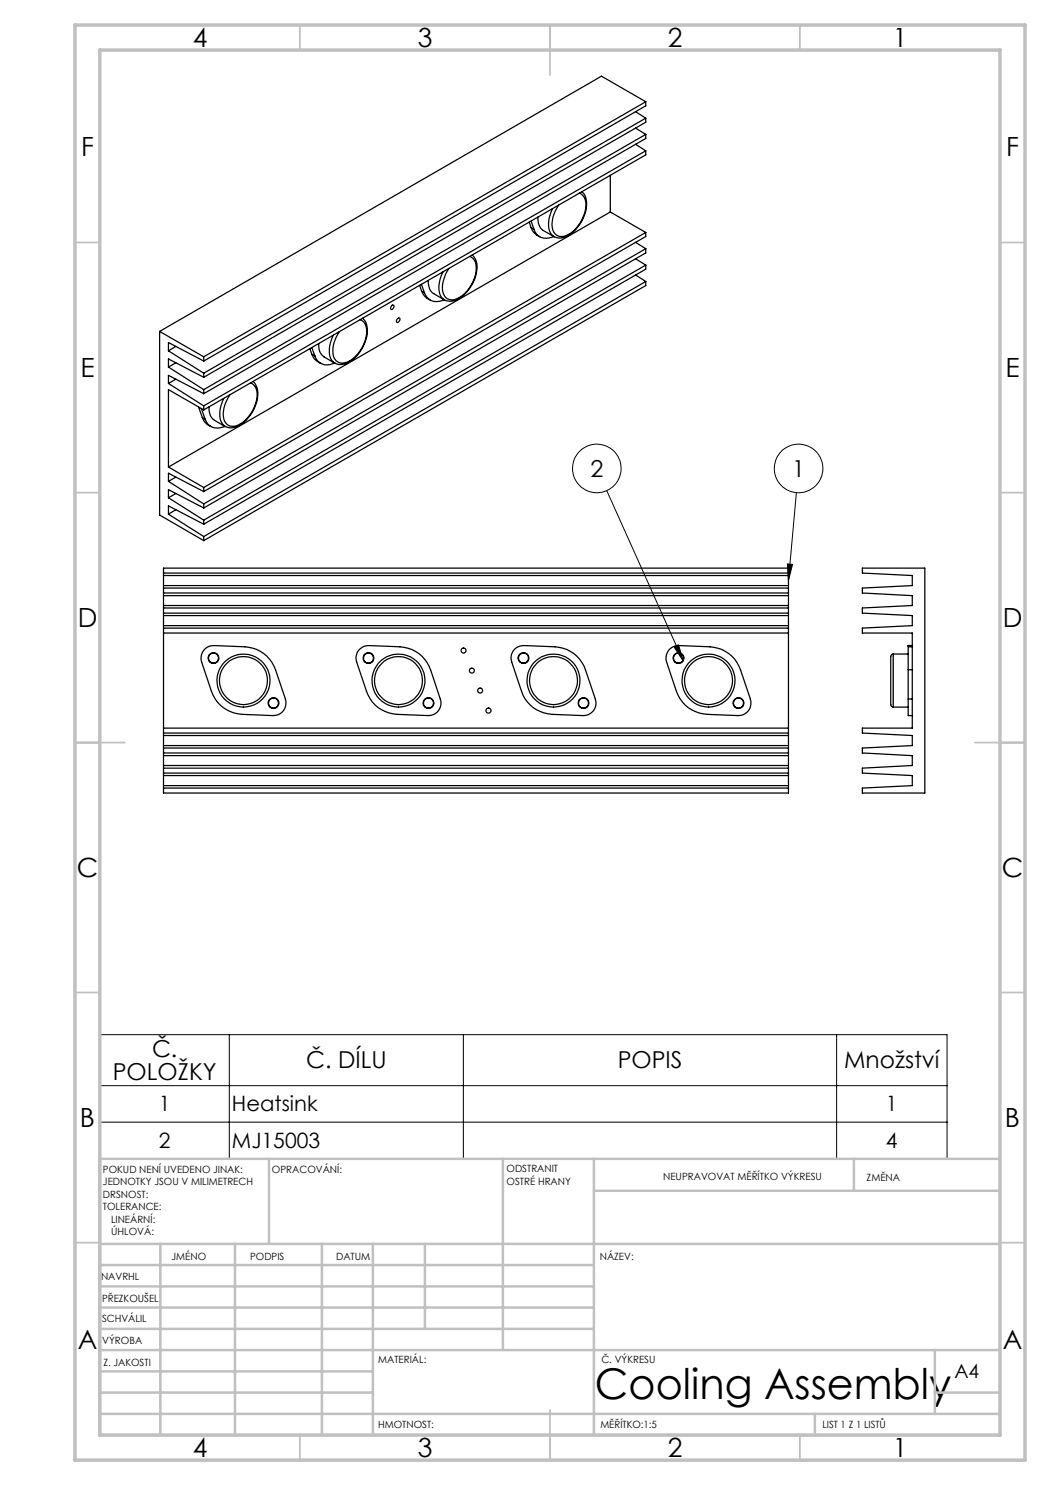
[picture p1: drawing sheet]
<svg xmlns="http://www.w3.org/2000/svg" width="210mm" height="297mm" viewBox="0 0 210 297" stroke-linecap="round" stroke-linejoin="round" font-family="sans-serif">
<g fill="none" stroke="#000" stroke-width=".2">
<path d="M121.4 98.1l15.2 34.1M159.3 98.5l-1.6 17.6M157.5 112.8l1 .1-.8 3.2zM134.8 129.4l.9-.4 .9 3.2zM20 206.9h169.4v24.9h-169.4zM20 217.1h169.4M45.9 206.9v24.9M92.7 206.9v24.9M167.3 206.9v24.9M20 224.4h169.4"/>
<circle cx="119.4" cy="93.7" r="4.9"/>
<circle cx="159.7" cy="93.7" r="4.9"/>
</g>
<g fill="none" stroke="#c0c0c0" stroke-width=".35">
<path d="M60 5v5M110 5v10M160 5v5M15 48.5h5M200 48.5h5M15 98.5h5M200 98.5h5M15 148.5h10M195 148.5h10M15 198.5h5M200 198.5h5M15 248.5h5"/>
<path d="M200 248.5h5M60 287v5M110 282v10M160 287v5"/>
</g>
<g fill="none" stroke="#c0c0c0" stroke-width=".5">
<path d="M53.8 231.8v17M100.6 231.8v38.2M118.8 231.8v55.2M118.8 238.2h81.2M170.8 231.8v6.4M200 231.8h-180v55.2M20 248.8h180M20 257.3h98.8M20 253h98.8M32.1 248.8v38.2M47 248.8v38.2M64.4 248.8v38.2"/>
<path d="M74.6 248.8v38.2M85 248.8v17M20 265.8h98.8M20 261.5h98.8M20 278.5h54.6M20 274.3h54.6M20 270h180M187 278.5h13M187 270v12.8M20 282.8h180M163 282.8v4.2"/>
</g>
<path d="M15 5h190v287h-190zM20 10h180v277h-180z" fill="none" stroke="#c0c0c0" stroke-width=".7"/>
<path d="M157.5 112.8l1 .1-.8 3.2zM134.8 129.4l.9-.4 .9 3.2z" fill="#000"/>
<g fill="none" stroke="#000" stroke-width=".25">
<path d="M115.9 38.6a2.81 2.81 0 0 1 1.1 3.7 6.9 6.9 0 0 1-4.3 5 2.03 2.03 0 0 1-2.3-2.4l.1-.6a7.2 7.2 0 0 1 1.2-3.3M116.4 38.3a4.2 4.2 0 0 1 .5 4.6 6.7 6.7 0 0 1-4.6 4.7h-.5l-1-.3M122.1 35.1v7.3M127.1 22.3l2.1 1.3M127.1 25.6l2.1 1.3M127.1 28.9l2.1 1.3M129.2 20.4l-8.9-5.2-88.4 51.1M129.2 20.4l-88.5 51M129.2 20.4v.8l-88.5 51M129.2 23.6v.8l-88.5 51.1M129.2 26.9v.8l-88.5 51M129.2 30.2v.8l-88.5 51"/>
<path d="M129.2 23.6l-88.5 51M129.2 26.9l-88.5 51M129.2 30.2l-88.5 51M83.9 57.1l.4 1.1M84.3 56.9l.6 1.6M84.3 58.2a2.97 2.97 0 0 0 1.7 1.8M84.3 58.2l.6 .3M84.9 58.5a2.64 2.64 0 0 0 3.9 1.5M85.7 56.1a2.69 2.69 0 0 0 1 2.6l2.2 1.3M88.6 54.4a5.2 5.2 0 0 0-.3 5l.6 .6M93.9 51.3a2.38 2.38 0 0 1 1.3 3 7 7 0 0 1-4.4 5.6 2.01 2.01 0 0 1-2.3-2.4l.2-1.3a6.3 6.3 0 0 1 1.1-2.5M94.4 51a3.5 3.5 0 0 1 .8 3.9 7.1 7.1 0 0 1-4.9 5.4l-.9-.1-.5-.2"/>
<path d="M105.8 44.4l.4 1.1M106.2 45.5a2.91 2.91 0 0 0 1.7 1.8M106.2 44.2l.6 1.7M106.2 45.5l.6 .4M106.8 45.9a2.66 2.66 0 0 0 4 1.4M107.6 43.4a3 3 0 0 0 1.1 2.7l2.1 1.2M110.5 41.7a5.4 5.4 0 0 0-.3 5.1l.6 .5M122.1 42.4l-88.4 51M122.1 42.4l7.1 4.1M127.1 48.5l2.1 1.2M127.1 51.7l2.1 1.3M127.1 55l2.1 1.3"/>
<path d="M129.2 46.5v.8l-88.5 51M129.2 49.7v.9l-88.5 51M129.2 53v.8l-88.5 51M129.2 56.3v.8l-88.5 51M129.2 46.5l-88.5 51M129.2 49.7l-88.5 51.1M129.2 53l-88.5 51M129.2 56.3l-88.5 51M31.9 66.3v36.7l8.8 5.1M31.9 66.3l8.8 5.1M33.7 70.2v-1.7l7 3.7M33.7 73.4v-1.6l7 3.7"/>
<path d="M33.7 76.7v-1.6l7 3.6M33.7 70.2l7 4.4M33.7 73.4l7 4.5M33.7 76.7l7 4.5M35.2 69.3l-1.5 .9M35.2 72.6l-1.5 .8M35.2 75.8l-1.5 .9M40.7 71.4v.8M40.7 74.6v.9M40.7 77.9v.8M44.7 79.7a5.4 5.4 0 0 0-.2 5l.5 .6M50.1 76.6a2.81 2.81 0 0 1 1.2 3.7 6.9 6.9 0 0 1-4.3 4.9 2.03 2.03 0 0 1-2.4-2.3l.1-.7a7.2 7.2 0 0 1 1.3-3.2"/>
<path d="M50.6 76.3a4.2 4.2 0 0 1 .6 4.6 6.7 6.7 0 0 1-4.7 4.6l-.5 .1-.8-.3M62 69.7l.4 1.2M62.4 70.9a2.91 2.91 0 0 0 1.7 1.8M62.4 69.5l.6 1.7M62.4 70.9l.6 .3M63 71.2a2.65 2.65 0 0 0 3.9 1.4M63.7 68.7a2.71 2.71 0 0 0 1.1 2.7l2.2 1.2M66.7 67a5.3 5.3 0 0 0-.3 5.1l.6 .5M72 64a2.38 2.38 0 0 1 1.3 2.9 7.4 7.4 0 0 1-3.9 5.5 2 2 0 0 1-2.1-.2 2 2 0 0 1-.7-2 7.2 7.2 0 0 1 1.3-3.9M72.5 63.6a4.5 4.5 0 0 1 .3 5.3 6 6 0 0 1-4.9 4l-.9-.3M78.3 61.2l.3-.2a.47 .47 0 0 1 .1 .6 .47 .47 0 0 1-.6 .2zM79.4 63.9l.4-.3a.47 .47 0 0 1 .1 .6 .47 .47 0 0 1-.6 .2z"/>
<path d="M33.7 96.3v-1.7l7 3.7M33.7 99.6v-1.7l7 3.7M33.7 93.4l7 4.1M33.7 96.3l7 4.5M33.7 99.6l7 4.4M35.2 95.4l-1.5 .9M35.2 98.7l-1.5 .9M39.7 81.4l.8 2.1M40.3 81.7l.7 2.2M40.5 83.5a2.91 2.91 0 0 0 1.7 1.8M40.5 83.5l.5 .4M40.7 82l-7-4.1v15.5"/>
<path d="M40.7 81.2v.8M40.7 97.5v.8M41 83.9a2.67 2.67 0 0 0 4 1.4M41.8 81.4a2.71 2.71 0 0 0 1.1 2.7l2.1 1.2M45 85.3h.1M32.7 113.6h125v45h-125zM32.7 117.1h125M32.7 117.6h125M32.7 118.6h125M32.7 119.1h125M32.7 114.6h125M32.7 115.1h125"/>
<path d="M33.7 102.8v-1.6l7 3.6M33.7 102.8l7 4.5M35.2 101.9l-1.5 .9M40.7 100.8v.8M40.7 104v.8M40.7 107.3v.8M172.5 113.6h12.5v45h-12.5v-1l10-.5v-2l-10-.5v-1l10-.5v-2l-10-.5v-1l10-.5v-2l-10-.5v-1h10v-19h-10v-1l10-.5v-2l-10-.5v-1l10-.5v-2l-10-.5v-1l10-.5v-2l-10-.5zM32.7 121.1h125M32.7 121.6h125M32.7 125.1h125M32.7 125.6h125M32.7 126.6h125"/>
<path d="M32.7 122.6h125M32.7 123.1h125M41 129.7a2.41 2.41 0 0 1 1.8-.6l6.2 .3a6.8 6.8 0 0 1 6.1 4.5l2 5.9a2.52 2.52 0 0 1-2.5 3.3l-6.2-.2a6.8 6.8 0 0 1-6.1-4.6l-2-5.9a2.56 2.56 0 0 1 .7-2.7zM71.7 130.1a2.64 2.64 0 0 1 2.1-1l6.2 .3a6.8 6.8 0 0 1 6.1 4.5l2 5.9a2.48 2.48 0 0 1-2.5 3.3l-6.2-.2a6.7 6.7 0 0 1-6.1-4.6l-2-5.9a2.42 2.42 0 0 1 .4-2.3zM103 129.7a2.57 2.57 0 0 1 1.8-.6l6.2 .3a6.7 6.7 0 0 1 6.1 4.5l2 5.9a2.48 2.48 0 0 1-2.5 3.3l-6.2-.2a6.7 6.7 0 0 1-6.1-4.6l-2-5.9a2.45 2.45 0 0 1 .7-2.7zM134 129.7a2.56 2.56 0 0 1 1.8-.6l6.2 .3a6.8 6.8 0 0 1 6.1 4.5l2 5.9a2.52 2.52 0 0 1-2.5 3.3l-6.2-.2a6.8 6.8 0 0 1-6.1-4.6l-2-5.9a2.56 2.56 0 0 1 .7-2.7zM178.6 130.8l-.3 .1-.1 .3v9.8l.1 .3 .3 .1M178.6 130.8v10.6M178.6 130.8h3M181.6 139.8v3.3h.9M181.6 129.4v4.5M181.6 129.1h.1"/>
<path d="M181.6 129.1h.9M181.6 139.8h.9M181.6 133.9h.9M181.6 129.1v.3M181.6 133.9v5.9M181.6 129.4h.9M32.7 145.6h125M32.7 146.6h125M32.7 147.1h125M32.7 149.1h125M32.7 149.6h125M32.7 150.6h125"/>
<path d="M32.7 151.1h125M32.7 153.1h125M32.7 153.6h125M32.7 154.6h125M32.7 157.1h125M32.7 157.6h125M32.7 155.1h125M178.6 141.4h3"/>
<circle cx="42.7" cy="131.6" r="1"/>
<circle cx="42.7" cy="131.6" r="1.08"/>
<circle cx="48.7" cy="136.1" r="5.3"/>
<circle cx="48.7" cy="136.1" r="4.8"/>
<circle cx="73.7" cy="131.6" r="1"/>
<circle cx="73.7" cy="131.6" r="1.07"/>
<circle cx="79.7" cy="136.1" r="4.8"/>
<circle cx="79.7" cy="136.1" r="5.3"/>
<circle cx="92.7" cy="130.1" r=".5"/>
<circle cx="94.4" cy="134.1" r=".5"/>
<circle cx="96" cy="138.1" r=".5"/>
<circle cx="104.7" cy="131.6" r="1"/>
<circle cx="104.7" cy="131.6" r="1.07"/>
<circle cx="110.7" cy="136.1" r="4.8"/>
<circle cx="110.7" cy="136.1" r="5.3"/>
<circle cx="135.7" cy="131.6" r="1.07"/>
<circle cx="135.7" cy="131.6" r="1"/>
<circle cx="141.7" cy="136.1" r="5.3"/>
<circle cx="141.7" cy="136.1" r="4.8"/>
<circle cx="54.7" cy="140.6" r=".99"/>
<circle cx="54.7" cy="140.6" r="1.07"/>
<circle cx="85.7" cy="140.6" r="1"/>
<circle cx="85.7" cy="140.6" r="1.08"/>
<circle cx="97.7" cy="142.1" r=".51"/>
<circle cx="116.7" cy="140.6" r="1"/>
<circle cx="116.7" cy="140.6" r="1.07"/>
<circle cx="147.7" cy="140.6" r="1.07"/>
<circle cx="147.7" cy="140.6" r="1"/>
</g>
<text font-size="8.5" x="119" y="279.7">Cooling Assembly</text>
<g font-size="5.3">
<text x="38.5" y="9.5">4</text>
<text x="83.5" y="9.5">3</text>
<text x="133.6" y="9.5">2</text>
<text x="178.6" y="9.5">1</text>
<text x="16.2" y="31.3">F</text>
<text x="201.2" y="31.3">F</text>
<text x="16.1" y="75.5">E</text>
<text x="201.1" y="75.5">E</text>
<text x="15.5" y="125.5">D</text>
<text x="200.5" y="125.5">D</text>
<text x="15.4" y="175.5">C</text>
<text x="200.4" y="175.5">C</text>
<text x="16" y="225.5">B</text>
<text x="201" y="225.5">B</text>
<text x="15.5" y="269.8">A</text>
<text x="200.5" y="269.8">A</text>
<text x="38.5" y="291.5">4</text>
<text x="83.5" y="291.5">3</text>
<text x="133.6" y="291.5">2</text>
<text x="178.6" y="291.5">1</text>
</g>
<g font-size="4.7">
<text x="118.1" y="95.4">2</text>
<text x="158.4" y="95.4">1</text>
<text x="22.6" y="215.9">POLOŽKY</text>
<text x="30.4" y="211.4">Č.</text>
<text x="61.2" y="213.7">Č. DÍLU</text>
<text x="123.5" y="213.7">POPIS</text>
<text x="168.8" y="213.7">Množství</text>
</g>
<g font-size="4.2">
<text x="31.8" y="222.3">1</text>
<text x="46.4" y="222.3">Heatsink</text>
<text x="177.2" y="222.3">1</text>
<text x="31.8" y="229.6">2</text>
<text x="46.4" y="229.6">MJ15003</text>
<text x="177.2" y="229.6">4</text>
</g>
<text font-size="3.9" x="190.9" y="275.5">A4</text>
<g font-size="2">
<text x="20.6" y="234.6">POKUD NENÍ UVEDENO JINAK:</text>
<text x="20.6" y="237.1">JEDNOTKY JSOU V MILIMETRECH</text>
<text x="20.6" y="239.6">DRSNOST:</text>
<text x="54.4" y="234.6">OPRACOVÁNÍ:</text>
<text x="101.3" y="234.5">ODSTRANIT</text>
<text x="101.3" y="237">OSTRÉ HRANY</text>
<text x="132.6" y="236">NEUPRAVOVAT MĚŘÍTKO VÝKRESU</text>
<text x="173.3" y="236.2">ZMĚNA</text>
<text x="20.6" y="242.1">TOLERANCE:</text>
<text x="22.2" y="244.6">LINEÁRNÍ:</text>
<text x="22.2" y="247.1">ÚHLOVÁ:</text>
<text x="34.3" y="252">JMÉNO</text>
<text x="50" y="251.9">PODPIS</text>
<text x="67.2" y="251.9">DATUM</text>
<text x="120" y="251.9">NÁZEV:</text>
<text x="20.2" y="256.1">NAVRHL</text>
<text x="20.4" y="260.3">PŘEZKOUŠEL</text>
<text x="20.4" y="264.4">SCHVÁLIL</text>
<text x="20.5" y="268.8">VÝROBA</text>
<text x="20.7" y="273.1">Z. JAKOSTI</text>
<text x="75.6" y="272.5">MATERIÁL:</text>
<text x="120.3" y="272.5">Č. VÝKRESU</text>
<text x="75.6" y="285.5">HMOTNOST:</text>
<text x="120.1" y="285.6">MĚŘÍTKO:1:5</text>
<text x="164.5" y="285.6">LIST 1 Z 1 LISTŮ</text>
</g>
</svg>
